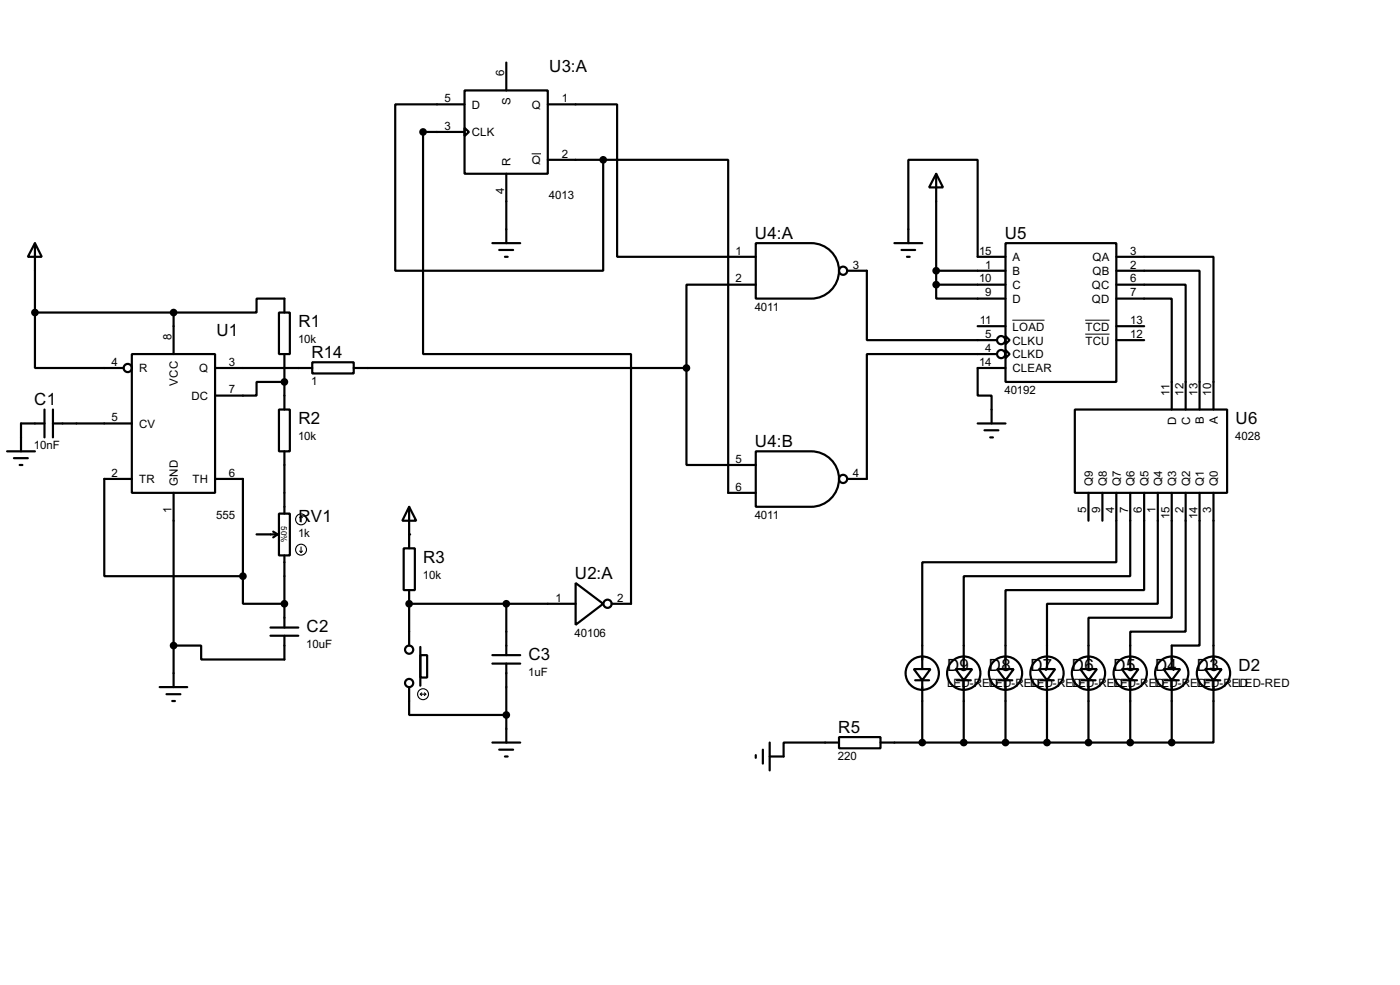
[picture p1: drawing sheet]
<svg xmlns="http://www.w3.org/2000/svg" width="256mm" height="180mm" viewBox="0 0 256 180" stroke-linecap="round" stroke-linejoin="round" font-family="sans-serif">
<g fill="none" stroke="#000" stroke-width=".4">
<path d="M85.1 16.6h15.3v15.2h-15.3zM85.1 19.1h-12.7v30.5h38.1v-20.3M92.8 11.5v5.1M100.4 19.1h12.7v27.9h25.4M85.1 23.4l.8 .8-.8 .7zM85.1 24.2h-7.6v40.6h38.1v45.7h-3.5M92.8 31.8v12.7M100.4 29.3h10.1M110.5 29.3h22.9v60.9h5.1M171.5 31.8l1.3 2.5h-2.6zM171.5 31.8v20.3M6.4 44.5l1.3 2.5h-2.6z"/>
<path d="M6.4 57.2v10.2h16.3M6.4 57.2h25.4M6.4 44.5v12.7M31.8 57.2h15.2v-2.5h5.1v2.5M31.8 57.2v7.6M51.1 57.2h2v7.6h-2zM90.2 44.5h5.1M91.5 45.8h2.5M92.5 47h.5M138.5 44.5h10.1a5.1 5.1 0 0 1 5.1 5.1 5.1 5.1 0 0 1-5.1 5.1h-10.1zM138.5 52.1h-12.7v15.3M155.2 49.6h3.6v12.7h23.9"/>
<path d="M163.9 44.5h5.1M165.2 45.8h2.5M166.2 47h.5M166.4 44.5v-15.2h12.7v17.7h5.1M171.5 52.1v2.6h12.7M171.5 52.1h12.7M171.5 49.6h12.7M179.1 59.7h5.1M184.2 44.5h20.3v25.4h-20.3zM204.5 47h17.8v28M204.5 49.6h15.3v25.4M204.5 52.1h12.7v22.9"/>
<path d="M204.5 54.7h10.2v20.3M204.5 59.7h5.1M8.2 77.5h-4.3v5.1M8.2 75v5.1M9.7 77.5h14.5M9.7 75v5.1M24.2 64.8h15.2v25.4h-15.2zM39.4 67.4h17.8M51.1 75h2v7.6h-2zM52.1 69.9h-5.1v2.5h-7.6M52.1 64.8v10.2M57.2 66.3h7.6v2.1h-7.6z"/>
<path d="M64.8 67.4h61M125.8 67.4v17.7h12.7M179.1 77.5h5.1M180.4 78.8h2.5M182.7 64.8h-23.9v22.9h-3.6M184.2 61.5l.8 .8-.8 .7zM184.2 64.1l.8 .7-.8 .8zM184.2 67.4h-5.1v5h2.6v5.1M196.9 75h27.9v15.2h-27.9zM204.5 62.3h5.1M1.3 82.6h5.1M2.6 83.9h2.5"/>
<path d="M3.6 85.1h.5M24.2 87.7h-5.1v17.8h25.4M31.8 90.2v35.6M39.4 87.7h5.1v17.8M47 97.8h3.9M50.1 97.3l.8 .5M50.9 97.8l-.8 .6M51.1 94h2v7.7h-2zM52.1 82.6v11.4M75 92.8l1.3 2.5h-2.6zM75 92.8v7.6M138.5 82.6h10.1a5.1 5.1 0 0 1 5.1 5.1 5.1 5.1 0 0 1-5.1 5.1h-10.1z"/>
<path d="M181.4 80.1h.5M199.4 90.2v5.1M202 90.2v5.1M204.5 90.2v12.7h-35.5v19.6M207.1 90.2v15.3h-30.5v17M209.6 90.2v17.8h-25.4v14.5M212.1 90.2v20.3h-20.3v12M214.7 90.2v22.9h-15.3v9.4M217.2 90.2v25.4h-10.1v6.9M219.8 90.2v28h-5.1v4.3M222.3 90.2v32.3M44.5 105.5v5h7.6"/>
<path d="M49.6 114.9h5.1M49.6 116.4h5.1M52.1 116.4v4.3h-15.2v-2.5h-5.1M52.1 101.7v13.2M74 100.4h2v7.6h-2zM75 110.5h30.5M75 108v10.2M77 119.9h1.3v4.1h-1.3zM77 118.4v7.1M90.2 119.9h5.1M92.8 110.5v9.4M105.5 106.7l5 3.8-5 3.9z"/>
<path d="M29.3 125.8h5M30.5 127.1h2.6M31.6 128.3h.5M75 125.8v5.1h17.8M90.2 135.9h5.1M90.2 121.5h5.1M91.5 137.2h2.5M92.5 138.5h.5M92.8 121.5v14.4M138.5 138.2v.5M139.8 137.2v2.6M141 135.9v5.1"/>
<path d="M153.7 134.9h7.6v2.1h-7.6zM153.7 135.9h-10.1v2.6h-2.6M161.3 135.9h53.4M167.4 122.5h3.1l-1.5 2zM167.7 124.5h2.5M169 124.5v11.4M175.1 122.5h3l-1.5 2zM175.3 124.5h2.6M176.6 124.5v11.4M182.7 122.5h3l-1.5 2zM182.9 124.5h2.6M184.2 124.5v11.4"/>
<path d="M190.3 122.5h3l-1.5 2zM190.6 124.5h2.5M191.8 124.5v11.4M197.9 122.5h3.1l-1.6 2zM198.2 124.5h2.5M199.4 124.5v11.4M205.5 122.5h3.1l-1.5 2zM205.8 124.5h2.5M207.1 124.5v11.4M213.2 122.5h3l-1.5 2zM213.4 124.5h2.6M214.7 124.5v11.4"/>
<path d="M220.8 122.5h3l-1.5 2zM221 124.5h2.6M222.3 124.5v11.4h-7.6"/>
<circle cx="154.4" cy="49.6" r=".75"/>
<circle cx="23.4" cy="67.4" r=".75"/>
<circle cx="183.4" cy="62.3" r=".75"/>
<circle cx="183.4" cy="64.8" r=".75"/>
<circle cx="154.4" cy="87.7" r=".75"/>
<circle cx="74.9" cy="118.9" r=".75"/>
<circle cx="111.3" cy="110.5" r=".75"/>
<circle cx="74.9" cy="125" r=".75"/>
<circle cx="168.9" cy="123.2" r="3.1"/>
<circle cx="176.5" cy="123.2" r="3.1"/>
<circle cx="184.2" cy="123.2" r="3.1"/>
<circle cx="191.8" cy="123.2" r="3.1"/>
<circle cx="199.4" cy="123.2" r="3.1"/>
<circle cx="207" cy="123.2" r="3.1"/>
<circle cx="214.6" cy="123.2" r="3.1"/>
<circle cx="222.3" cy="123.2" r="3.1"/>
</g>
<g fill="#000">
<circle cx="75" cy="97.8" r=".2"/>
<circle cx="52.1" cy="110.5" r=".2"/>
<circle cx="75" cy="110.5" r=".2"/>
</g>
<g fill="#000" stroke="#000" stroke-width=".4">
<circle cx="77.5" cy="24.2" r=".5"/>
<circle cx="110.5" cy="29.3" r=".5"/>
<circle cx="6.4" cy="57.2" r=".5"/>
<circle cx="31.8" cy="57.2" r=".5"/>
<circle cx="171.5" cy="49.6" r=".5"/>
<circle cx="171.5" cy="52.1" r=".5"/>
<circle cx="52.1" cy="69.9" r=".5"/>
<circle cx="125.7" cy="67.4" r=".5"/>
<circle cx="31.8" cy="118.2" r=".5"/>
<circle cx="44.5" cy="105.5" r=".5"/>
<circle cx="52.1" cy="110.5" r=".5"/>
<circle cx="74.9" cy="110.5" r=".5"/>
<circle cx="92.7" cy="110.5" r=".5"/>
<circle cx="92.7" cy="130.9" r=".5"/>
<circle cx="168.9" cy="135.9" r=".5"/>
<circle cx="176.5" cy="135.9" r=".5"/>
<circle cx="184.2" cy="135.9" r=".5"/>
<circle cx="191.8" cy="135.9" r=".5"/>
<circle cx="199.4" cy="135.9" r=".5"/>
<circle cx="207" cy="135.9" r=".5"/>
<circle cx="214.6" cy="135.9" r=".5"/>
</g>
<g fill="none" stroke="#000" stroke-width=".2">
<path d="M55.2 94.5v1.1M55.2 94.5l.2 .3M55.2 94.5l-.3 .3M54.9 100.9l.3 .2M55.2 100.1v1M55.4 100.9l-.2 .2M77 127.1h1M77 127.1l.3 .2M77.3 126.8l-.3 .3M77.8 126.8l.2 .3M78 127.1l-.2 .2"/>
<circle cx="55.1" cy="95.1" r="1"/>
<circle cx="55.1" cy="100.6" r="1"/>
<circle cx="77.5" cy="127.1" r="1"/>
</g>
<path d="M97.4 28.2h1.7M185.5 58.6h5.9M198.8 58.6h4.5M198.8 61.2h4.5" fill="none" stroke="#000" stroke-width=".18"/>
<g font-size="3.5">
<text x="100.6" y="13.2">U3:A</text>
<text x="138.3" y="43.7">U4:A</text>
<text x="184.1" y="43.7">U5</text>
<text x="54.7" y="59.9">R1</text>
<text x="39.7" y="61.4">U1</text>
<text x="57.1" y="65.5">R14</text>
<text x="6.3" y="74.1">C1</text>
<text x="54.7" y="77.6">R2</text>
<text x="226.4" y="77.6">U6</text>
<text x="138.3" y="81.8">U4:B</text>
<text x="54.7" y="95.5">RV1</text>
<text x="77.5" y="103.1">R3</text>
<text x="105.3" y="105.9">U2:A</text>
<text x="56.2" y="115.8">C2</text>
<text x="96.8" y="120.9">C3</text>
<text x="173.5" y="122.9">D9</text>
<text x="181.2" y="122.9">D8</text>
<text x="188.8" y="122.9">D7</text>
<text x="196.4" y="122.9">D6</text>
<text x="204" y="122.9">D5</text>
<text x="211.6" y="122.9">D4</text>
<text x="219.3" y="122.9">D3</text>
<text x="226.9" y="122.9">D2</text>
<text x="153.6" y="134.1">R5</text>
</g>
<g font-size="2.4">
<text x="92.4" y="14" transform="rotate(-90 92.4 14)">6</text>
<text x="81.5" y="18.7">5</text>
<text x="81.5" y="23.8">3</text>
<text x="86.4" y="19.9">D</text>
<text x="93.6" y="19.2" transform="rotate(-90 93.6 19.2)">S</text>
<text x="97.4" y="19.9">Q</text>
<text x="102.9" y="18.7">1</text>
<text x="86.4" y="25">CLK</text>
<text x="102.9" y="28.9">2</text>
<text x="92.4" y="35.5" transform="rotate(-90 92.4 35.5)">4</text>
<text x="93.5" y="30.5" transform="rotate(-90 93.5 30.5)">R</text>
<text x="97.4" y="30">Q</text>
<text x="100.6" y="36.5">4013</text>
<text x="134.8" y="46.6">1</text>
<text x="179.4" y="46.6">15</text>
<text x="185.5" y="47.8">A</text>
<text x="200.1" y="47.8">QA</text>
<text x="207.1" y="46.6">3</text>
<text x="134.8" y="51.7">2</text>
<text x="156.3" y="49.2">3</text>
<text x="179.4" y="51.7">10</text>
<text x="180.5" y="49.2">1</text>
<text x="185.5" y="50.4">B</text>
<text x="185.5" y="52.9">C</text>
<text x="200" y="52.9">QC</text>
<text x="200.1" y="50.4">QB</text>
<text x="207.1" y="49.2">2</text>
<text x="207.1" y="51.7">6</text>
<text x="138.3" y="56.8">4011</text>
<text x="179.5" y="59.3">11</text>
<text x="180.5" y="54.3">9</text>
<text x="185.5" y="55.4">D</text>
<text x="200" y="55.4">QD</text>
<text x="207.1" y="54.3">7</text>
<text x="207.1" y="59.3">13</text>
<text x="31.4" y="62.3" transform="rotate(-90 31.4 62.3)">8</text>
<text x="54.6" y="62.8">10k</text>
<text x="180.5" y="61.9">5</text>
<text x="180.5" y="64.4">4</text>
<text x="185.5" y="60.5">LOAD</text>
<text x="185.5" y="63.1">CLKU</text>
<text x="185.5" y="65.6">CLKD</text>
<text x="198.8" y="60.5">TCD</text>
<text x="198.8" y="63.1">TCU</text>
<text x="207.1" y="61.9">12</text>
<text x="20.5" y="67">4</text>
<text x="25.5" y="68.1">R</text>
<text x="32.6" y="70.6" transform="rotate(-90 32.6 70.6)">VCC</text>
<text x="36.5" y="68.1">Q</text>
<text x="42" y="72">7</text>
<text x="42" y="67">3</text>
<text x="57" y="70.6">1</text>
<text x="179.4" y="67">14</text>
<text x="185.5" y="68.1">CLEAR</text>
<text x="20.5" y="77.1">5</text>
<text x="35.1" y="73.2">DC</text>
<text x="184" y="72.1">40192</text>
<text x="214.3" y="72.4" transform="rotate(-90 214.3 72.4)">11</text>
<text x="215.5" y="77.8" transform="rotate(-90 215.5 77.8)">D</text>
<text x="216.8" y="72.4" transform="rotate(-90 216.8 72.4)">12</text>
<text x="218" y="77.8" transform="rotate(-90 218 77.8)">C</text>
<text x="219.4" y="72.4" transform="rotate(-90 219.4 72.4)">13</text>
<text x="220.6" y="77.7" transform="rotate(-90 220.6 77.7)">B</text>
<text x="221.9" y="72.4" transform="rotate(-90 221.9 72.4)">10</text>
<text x="223.1" y="77.7" transform="rotate(-90 223.1 77.7)">A</text>
<text x="6.2" y="82.2">10nF</text>
<text x="25.5" y="78.3">CV</text>
<text x="54.6" y="80.6">10k</text>
<text x="226.3" y="80.6">4028</text>
<text x="20.5" y="87.3">2</text>
<text x="25.5" y="88.5">TR</text>
<text x="32.6" y="88.9" transform="rotate(-90 32.6 88.9)">GND</text>
<text x="35.3" y="88.5">TH</text>
<text x="42" y="87.3">6</text>
<text x="134.8" y="84.7">5</text>
<text x="134.8" y="89.8">6</text>
<text x="156.3" y="87.3">4</text>
<text x="200.2" y="88.9" transform="rotate(-90 200.2 88.9)">Q9</text>
<text x="202.8" y="88.9" transform="rotate(-90 202.8 88.9)">Q8</text>
<text x="205.3" y="88.9" transform="rotate(-90 205.3 88.9)">Q7</text>
<text x="207.9" y="88.9" transform="rotate(-90 207.9 88.9)">Q6</text>
<text x="210.4" y="88.9" transform="rotate(-90 210.4 88.9)">Q5</text>
<text x="212.9" y="88.9" transform="rotate(-90 212.9 88.9)">Q4</text>
<text x="215.5" y="88.9" transform="rotate(-90 215.5 88.9)">Q3</text>
<text x="218" y="88.9" transform="rotate(-90 218 88.9)">Q2</text>
<text x="220.6" y="88.9" transform="rotate(-90 220.6 88.9)">Q1</text>
<text x="223.1" y="88.9" transform="rotate(-90 223.1 88.9)">Q0</text>
<text x="31.4" y="93.9" transform="rotate(-90 31.4 93.9)">1</text>
<text x="39.6" y="95">555</text>
<text x="138.3" y="95">4011</text>
<text x="199" y="93.9" transform="rotate(-90 199 93.9)">5</text>
<text x="201.6" y="93.9" transform="rotate(-90 201.6 93.9)">9</text>
<text x="204.1" y="93.9" transform="rotate(-90 204.1 93.9)">4</text>
<text x="206.7" y="93.9" transform="rotate(-90 206.7 93.9)">7</text>
<text x="209.2" y="93.9" transform="rotate(-90 209.2 93.9)">6</text>
<text x="211.7" y="93.9" transform="rotate(-90 211.7 93.9)">1</text>
<text x="214.3" y="95" transform="rotate(-90 214.3 95)">15</text>
<text x="216.8" y="93.9" transform="rotate(-90 216.8 93.9)">2</text>
<text x="219.4" y="95.1" transform="rotate(-90 219.4 95.1)">14</text>
<text x="221.9" y="93.9" transform="rotate(-90 221.9 93.9)">3</text>
<text x="54.6" y="98.4">1k</text>
<text x="77.5" y="106">10k</text>
<text x="101.8" y="110.1">1</text>
<text x="113.1" y="110.1">2</text>
<text x="56.1" y="118.7">10uF</text>
<text x="105.3" y="116.6">40106</text>
<text x="96.8" y="123.8">1uF</text>
<text x="173.5" y="125.8">LED-RELDED-RELDED-RELDED-RELDED-RELDED-RELDED-RELDED-RED</text>
<text x="153.5" y="139.2">220</text>
</g>
<text font-size="1.7" x="51.5" y="96.3" transform="rotate(90 51.5 96.3)">50%</text>
</svg>
